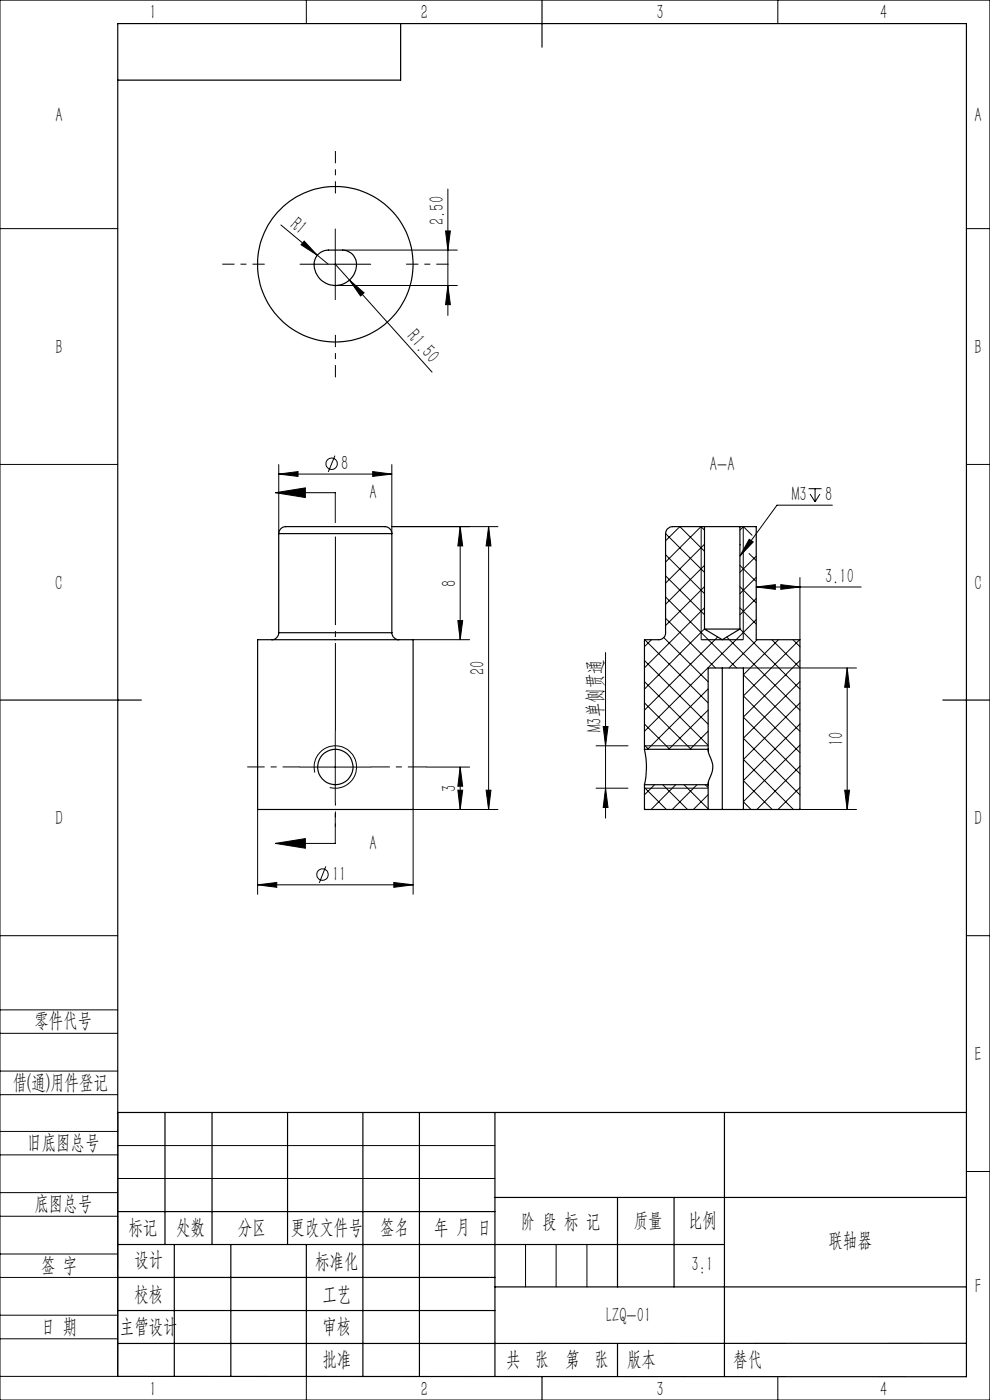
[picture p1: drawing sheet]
<svg xmlns="http://www.w3.org/2000/svg" width="210mm" height="297mm" viewBox="0 0 210 297" stroke-linecap="round" stroke-linejoin="round" font-family="sans-serif">
<g fill="none" stroke="#000" stroke-width=".25">
<path d="M85 5v12h-60M115 0v10M67.5 53.9l1-.6 .8-.2h3.3a3.2 3.2 0 0 1 2.6 4.8 4.5 4.5 0 0 1-5.5 2.4 4.5 4.5 0 0 1-2.8-5.4zM59.1 113.2a1.7 1.7 0 0 1 2.2-1.5h16.3a16.9 16.9 0 0 1 4.8 .2l.5 .6 .2 .7M59.1 113.2h24M59.1 113.2v21M83.1 113.2v21M149.4 111.7h7.6M149.4 111.7h-6.7a1.55 1.55 0 0 0-1.5 1.5v21a1.43 1.43 0 0 1-1.5 1.5h-3v23.3M149.4 111.7v21.8M157 111.7h3.4v24h9.3v36h-12M157 111.7v21.8"/>
<path d="M54.6 135.7h33v36h-33zM59.1 134.2a1.49 1.49 0 0 1-1.5 1.5M59.1 134.2h24M83.1 134.2a1.49 1.49 0 0 0 1.5 1.5M148.7 135.7h9M149.4 133.5h7.6M149.4 133.5l3.8 2.2 3.8-2.2M0 148.5h30M136.7 159a16.7 16.7 0 0 1 0 7.5M136.7 159h13.5M150.2 159v.1a4.2 4.2 0 0 0 .7 2.2 4.9 4.9 0 0 1-.6 4.3l-.1 .9M150.2 159v-17.3h7.5v30"/>
<path d="M153.2 141.7v30M200 148.5h10M136.7 166.5v5.2h13.5M136.7 166.5h13.5M150.2 171.7h3M150.2 166.5v5.2M153.2 171.7h4.5M25 236h180M35 236v28M45 236v28M61 236v28M77 236v56"/>
<path d="M89 236v56M105 236v56M153.7 236v56M25 257h80M105 254h100M131 254v19M143 254v19M25 264h128.7M25 271h80M25 278h80M37 264v28M49 264v28"/>
<path d="M65 264.1v28M105 273h100M25 292l180 .1v-287.1h-180v287M115 292v5M131 285v7M205 285h-180"/>
<circle cx="71.1" cy="56.1" r="16.5"/>
<circle cx="71.1" cy="162.7" r="3.8"/>
</g>
<g fill="none" stroke="#000" stroke-width=".21">
<path d="M0 0h210v297h-210zM65 0v5M165 0v5M0 48.5h25M59.6 47.7l7.7 6.4M63.6 56.1h15M64.5 51.1l2.8 3-3.4-2.2zM67.3 54.1l2.3 2M71.1 48.6v15M71.1 56.1l20.6 22.8M72.6 53.1h24.4M74.1 59.4l3.1 2.7-.7 .7z"/>
<path d="M94.5 49h1l-.5 4.1zM95 40.1v26.8M205 48.5h5M71.1 60.6h25.9M95 60.6l.5 4h-1zM0 98.5h25M59.1 98.6v14.6M71 96.7l-1.4 3.4M83.1 98.6v14.6M205 98.5h5M58.4 104.5h12.7v6.4M58.4 104.5l6.4-1v2z"/>
<path d="M59.1 100.6l4.1-.6v1.1zM59.1 100.6h24M79.1 100l4 .6-4 .5zM83.1 111.7h22.5M97.6 111.7v24M97.6 111.7l.5 4.1h-1zM103.6 111.7v60M103.6 111.7l.5 4.1h-1zM141.2 114.7l3-3 5.2 5.2M141.2 117.7l8.2 8.2M141.2 113.2l8.2 8.2M148.7 111.7v24"/>
<path d="M149.4 112.5l-.7-.8-7.5 7.5M149.4 115.5l-8.2 8.2M149.4 119.9l-8.2 8.3M157 112.5l.7-.8 1.8 1.9M157 119.9l3.3 3.4M157 115.5l.1 .1M157.7 111.7v24M158.9 117.4l1.5 1.5M158.9 114.4l.9 .6-2.8 3zM160.4 118l-3.4 3.4M171.5 103.7h2.8M171.8 104.8l1.1 1.7"/>
<path d="M172.9 103.7v2.8M173.9 104.8l-1 1.7M176.6 107.2h-11.8l-7.8 10.8M87.6 135.7h12M97.1 131.7h1l-.5 4zM128.4 138.4v35.2M136.8 135.7l13.4 13.4M138.2 135.7l-1.5 1.5M140.8 135.3l9.4 9.3M141.2 131.2l10.6 10.5M141.2 126.6l15 15.1M141.2 122.2l8.2 8.2"/>
<path d="M149.4 124.5l-8.2 8.2M149.4 128.9l-12.7 12.8M149.4 133.4l-12.7 12.8M152.2 135.1l-15.5 15.6M154.2 135.1l15.5 15.6M157 133.4l12.7 12.8M157 128.9l3.4 3.5M157 124.5l3.4 3.4M160.4 122.5l-3.4 3.4M160.4 127l-3.4 3.4M160.4 131.4l-23.7 23.7M160.4 124.5h22.3"/>
<path d="M160.4 124.5l4.1-.5v1zM160.6 135.7l-6 6M163.7 135.7l6 6M165.1 135.7l-7.4 7.5 12 11.9M165.6 124l4.1 .5-4.1 .5zM168.2 135.7l1.5 1.5M169.6 135.7l-11.9 11.9 12 12.1M169.7 122.5v13.2M71.1 155.2v15M126.4 158.2h6.8M128 154.1h1l-.6 4.1zM136.7 158.1l.9 .9"/>
<path d="M136.7 153.6l5.4 5.4M136.7 149.1l9.9 9.9M136.7 144.6l13.5 13.5M136.7 140.1l13.5 13.5M136.7 158.2h13.5M150.2 146.2l-12.8 12.8M150.2 150.6l-8.3 8.4M150.2 155.1l-3.8 3.9M157.7 156.6l12 12M157.7 152.1l12 12M157.7 141.7h24M169.7 140.1l-12 12"/>
<path d="M169.7 144.6l-12 12M169.7 149.1l-12 12 10.6 10.6M169.7 153.6l-12 12 6.1 6.1M169.7 158.1l-12 12M179.7 141.7l.5 4.1h-1zM179.7 141.7v30M54.6 171.7v18M58.4 178.9l6.4-1v2zM63.6 162.7h15M66.8 163.9a4.5 4.5 0 0 1 3.9-5.7 4.5 4.5 0 0 1 4.9 4.9 4.5 4.5 0 0 1-5.6 4M71.1 172.6v6.3h-12.7M90.6 162.7h9"/>
<path d="M97.1 167.6h1l-.5 4.1zM97.6 162.7l.5 4.1h-1zM97.6 162.7v9M103.1 167.6h1l-.5 4.1zM105.6 171.7h-18v18M126.4 167.2h6.8M128.4 167.2l.6 4.1h-1zM136.7 171.6l.2 .1M136.7 167.1l4.7 4.6M136.7 167.2h13.5M138.9 166.5l-2.2 2.1M140.6 166.5l5.2 5.2"/>
<path d="M143.3 166.5l-5.2 5.2M145.1 166.5l5.1 5.1M147.8 166.5l-5.2 5.2M149.6 166.5l.6 .6M150.2 168.6l-3.1 3.1M157.7 170.1l1.6 1.6M157.7 171.7h24M169.7 162.6l-9.2 9.1M169.7 167.1l-4.7 4.6M169.7 171.6l-.2 .1M179.2 167.6h1l-.5 4.1zM0 198.5h25"/>
<path d="M54.6 187.7l4.1-.5v1zM54.6 187.7h33M69.1 183.8l-1.4 3.5M83.5 187.2l4.1 .5-4.1 .5zM205 198.5h5M0 214.2h25M0 219.2h25M0 232.2h25M0 227.2h25M25 236v56h-25M0 245h25M0 240h25"/>
<path d="M0 258h25M0 253h25M25 243h80M25 250h80M205 248.5h5M0 271h25M0 266h25M0 279h25M111.5 264v9M118 264v9M124.5 264v9M0 284h25"/>
<path d="M65 292.1v4.9M153.7 292h.1M165 292v5"/>
<circle cx="70.3" cy="98.4" r="1.21"/>
<circle cx="68.4" cy="185.5" r="1.21"/>
</g>
<path d="M56.1 56h-9M71.1 41v-9M86.1 56h9M71.1 71v9" fill="none" stroke="#000" stroke-width=".21" stroke-dasharray="30.5 1.3 1.3 1.3" stroke-dashoffset="27.9" stroke-linecap="butt"/>
<path d="M71.1 155.2v-41.4" fill="none" stroke="#000" stroke-width=".21" stroke-dasharray="30.5 1.3 1.3 1.3" stroke-dashoffset="11.7" stroke-linecap="butt"/>
<path d="M63.6 162.7h-11.2" fill="none" stroke="#000" stroke-width=".21" stroke-dasharray="30.5 1.3 1.3 1.3" stroke-dashoffset="26.8" stroke-linecap="butt"/>
<path d="M71.1 170.2v5.2" fill="none" stroke="#000" stroke-width=".21" stroke-dasharray="30.5 1.3 1.3 1.3" stroke-dashoffset="29.8" stroke-linecap="butt"/>
<path d="M78.6 162.7h12" fill="none" stroke="#000" stroke-width=".21" stroke-dasharray="30.5 1.3 1.3 1.3" stroke-dashoffset="26.4" stroke-linecap="butt"/>
<g fill="#000">
<path d="M64.5 51.1l2.8 3-3.4-2.2zM74.1 59.4l3.1 2.7-.7 .7zM158.9 114.4l.9 .6-2.8 3z"/>
<path d="M95 60.6l.5 4h-1zM94.5 49h1l-.5 4.1z"/>
<path d="M58.4 104.5l6.4-1v2zM58.4 178.9l6.4-1v2z"/>
<path d="M97.1 131.7h1l-.5 4zM97.6 111.7l.5 4.1h-1zM103.1 167.6h1l-.5 4.1zM103.6 111.7l.5 4.1h-1z"/>
<path d="M160.4 124.5l4.1-.5v1zM165.6 124l4.1 .5-4.1 .5z"/>
<path d="M97.6 162.7l.5 4.1h-1zM97.1 167.6h1l-.5 4.1z"/>
<path d="M179.2 167.6h1l-.5 4.1zM179.7 141.7l.5 4.1h-1zM128.4 167.2l.6 4.1h-1zM128 154.1h1l-.6 4.1z"/>
<path d="M54.6 187.7l4.1-.5v1zM83.5 187.2l4.1 .5-4.1 .5zM59.1 100.6l4.1-.6v1.1zM79.1 100l4 .6-4 .5z"/>
</g>
<g font-size="4.4">
<text x="31.7" y="4.1">1</text>
<text x="89.2" y="4.1">2</text>
<text x="139.2" y="4.1">3</text>
<text x="186.7" y="4.1">4</text>
<text x="11.7" y="25.9">A</text>
<text x="206.7" y="25.9">A</text>
<text x="94.2" y="47.8" transform="rotate(-90 94.2 47.8)">2.50</text>
<text x="61.3" y="48.1" transform="rotate(40 61.3 48.1)">R1</text>
<text x="86.2" y="71.5" transform="rotate(48 86.2 71.5)">R1.50</text>
<text x="11.7" y="75.1">B</text>
<text x="206.7" y="75.1">B</text>
<text x="72.4" y="99.7">8</text>
<text x="150.6" y="99.8">A-A</text>
<text x="78.4" y="106">A</text>
<text x="168" y="106.3">M3</text>
<text x="175" y="106.3">8</text>
<text x="11.7" y="125.1">C</text>
<text x="96.8" y="124.5" transform="rotate(-90 96.8 124.5)">8</text>
<text x="175" y="123.6">3.10</text>
<text x="206.7" y="125.1">C</text>
<text x="102.8" y="143.2" transform="rotate(-90 102.8 143.2)">20</text>
<text x="127.6" y="155.3" transform="rotate(-90 127.6 155.3)">M3单侧贯通</text>
<text x="178.8" y="158.2" transform="rotate(-90 178.8 158.2)">10</text>
<text x="96.8" y="168" transform="rotate(-90 96.8 168)">3</text>
<text x="11.7" y="175.1">D</text>
<text x="206.7" y="175.1">D</text>
<text x="78.4" y="180.4">A</text>
<text x="70.4" y="186.8">11</text>
<text x="7.3" y="217.9">零件代号</text>
<text x="206.7" y="225.1">E</text>
<text x="2.7" y="231">借(通)用件登记</text>
<text x="5.8" y="243.7">旧底图总号</text>
<text x="7.3" y="256.8">底图总号</text>
<text x="27.2" y="261.9">标记</text>
<text x="37.4" y="261.9">处数</text>
<text x="50.5" y="261.9">分区</text>
<text x="61.7" y="261.9">更改文件号</text>
<text x="80.6" y="261.9">签名</text>
<text x="92.1" y="261.9">年 月 日</text>
<text x="110.5" y="260.4">阶 段 标 记</text>
<text x="134.4" y="260.4">质量</text>
<text x="145.9" y="260.4">比例</text>
<text x="8.7" y="269.8">签 字</text>
<text x="28.5" y="268.7">设计</text>
<text x="66.9" y="269">标准化</text>
<text x="146.7" y="269.7">3:1</text>
<text x="175.7" y="264.6">联轴器</text>
<text x="28.5" y="275.9">校核</text>
<text x="68.4" y="275.9">工艺</text>
<text x="206.8" y="274.4">F</text>
<text x="128.6" y="280.6">LZQ-01</text>
<text x="8.7" y="282.9">日 期</text>
<text x="25.4" y="282.9">主管设计</text>
<text x="68.4" y="282.8">审核</text>
<text x="68.4" y="289.9">批准</text>
<text x="107.4" y="289.9">共 张</text>
<text x="120" y="289.9">第 张</text>
<text x="133" y="289.9">版本</text>
<text x="155.5" y="289.9">替代</text>
<text x="31.7" y="296.1">1</text>
<text x="89.2" y="296.1">2</text>
<text x="139.2" y="296.1">3</text>
<text x="186.7" y="296.1">4</text>
</g>
</svg>
